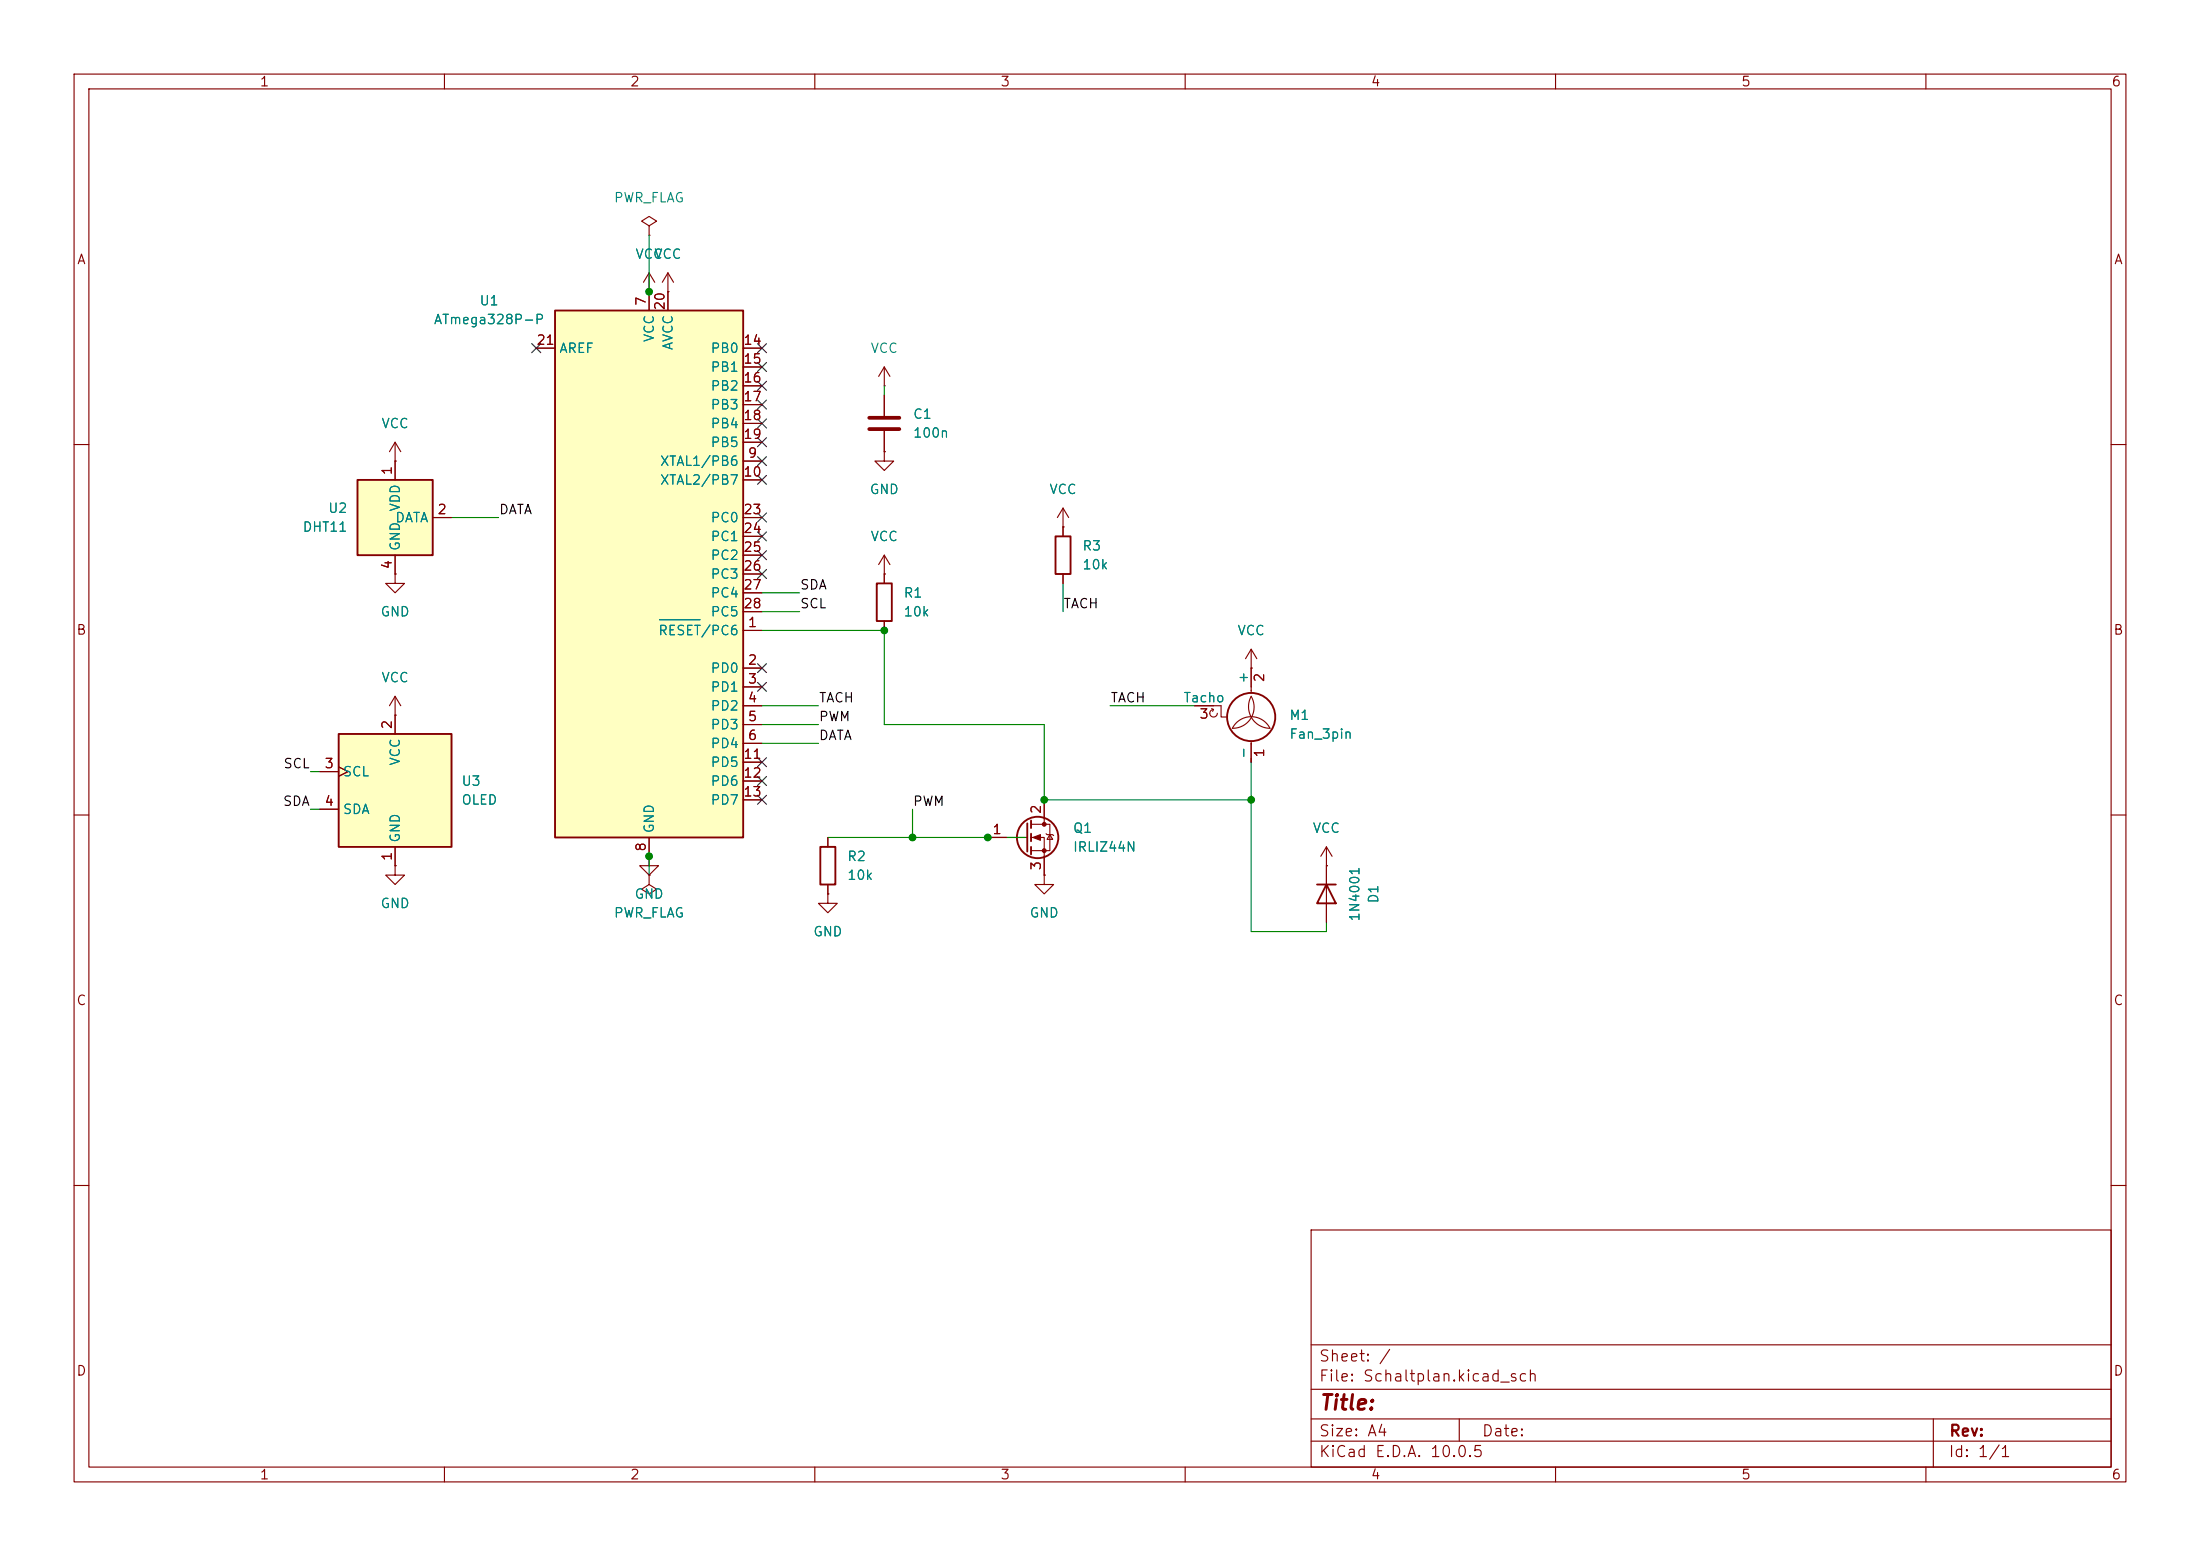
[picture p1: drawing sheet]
<svg xmlns="http://www.w3.org/2000/svg" width="297mm" height="210mm" viewBox="0 0 297 210" stroke-linecap="round" stroke-linejoin="round" font-family="sans-serif">
<g fill="none" stroke="#840000" stroke-width=".15">
<path d="M10 10h277v190h-277zM12 12h273v186h-273zM60 10v2M110 10v2M160 10v2M210 10v2M260 10v2M87.6 39.4h.1M87.6 30.5l1-.7-1-.6-1 .6 1 .7v1.3M87.6 31.8h.1M87.6 36.8l-.7 1.3M87.6 36.8l.8 1.3"/>
<path d="M87.6 36.8v2.6M90.2 39.4h.1M90.2 36.8l-.8 1.3M90.2 36.8l.7 1.3M90.2 36.8v2.6M119.4 52.1h.1M119.4 49.5v2.6M119.4 53.3v2.8M119.4 58.2v2.8M119.4 49.5l-.8 1.3M119.4 49.5l.7 1.3M10 60h2"/>
<path d="M119.4 61v1.2h1.2l-1.2 1.3-1.3-1.3h1.3M119.4 61h.1M119.4 77.5h.1M119.4 74.9v3.8M119.4 74.9l-.8 1.3M119.4 74.9l.7 1.3M143.5 71.1h.1M143.5 68.6v3.8M143.5 77.5v1.2M143.5 68.6l-.8 1.3M143.5 68.6l.8 1.3M285 60h2"/>
<path d="M119.4 83.8v1.3M161.3 95.3h3.5v1.5h.8M163.6 95.6l.2 .2M163.8 95.8a.51 .51 0 0 0-.5 .5 .51 .51 0 0 0 .5 .5 .51 .51 0 0 0 .5-.5M163.8 95.8l-.1 .2M166.4 98.3a2.86 2.86 0 0 0 2.5-4.3 2.92 2.92 0 0 0 2.5 4.3 2.84 2.84 0 0 0-2.5-1.6 2.84 2.84 0 0 0-2.5 1.6M168.9 90.2h.1M168.9 87.6v5.9M168.9 87.6l-.8 1.3M168.9 87.6l.8 1.3M10 110h2M53.3 116.8v1.3h1.3l-1.3 1.3-1.2-1.3h1.2"/>
<path d="M53.3 116.8h.1M87.6 118.1v1.3l1 .6-1 .7-1-.7 1-.6M87.6 118.1h.1M111.8 113v1.3M111.8 119.4v1.3M133.3 113h5.4M139.2 111.3h2.5v3.5h-2.5M139.2 113h1.8v5.1M141 108v3.3M141.2 112.5l.2 .1h.7l.1 .2M141.7 112.6l.4 .7h-.7zM168.9 100v2.9"/>
<path d="M179.1 116.8h.1M179.1 114.3v10.2M179.1 114.3l-.8 1.3M179.1 114.3l.7 1.3M285 110h2M111.8 120.7v1.2h1.2l-1.2 1.3-1.3-1.3h1.3M111.8 120.7h.1M10 160h2M177 166h108v32h-108zM285 160h2M60 198v2M110 198v2"/>
<path d="M160 198v2M177 194.5h108M177 191.5h108M177 187.5h108M177 181.5h108M197 191.5v3M210 198v2M260 198v2M261 191.5v6.5"/>
</g>
<g fill="none" stroke="#840000" stroke-width=".25">
<path d="M118.4 78.7h2v5.1h-2zM142.5 72.4h2v5.1h-2zM110.7 114.3h2.1v5.1h-2.1zM138.7 111.1v3.8M139.2 110.7v1.1M139.2 112.5v1M139.2 114.3v1M177.8 119.4h2.5M179.1 119.4l1.2 2.5h-2.5z"/>
<circle cx="168.9" cy="96.8" r="3.3"/>
<circle cx="140.1" cy="113" r="2.79"/>
</g>
<g fill="#840000" stroke="#840000" stroke-width=".15">
<path d="M139.4 113l1.1-.4v.8z"/>
<circle cx="141" cy="111.3" r=".25"/>
<circle cx="141" cy="114.8" r=".25"/>
</g>
<path d="M117.3 56.4h4.1M117.3 57.9h4.1" fill="none" stroke="#840000" stroke-width=".51"/>
<path d="M45.7 99.1h15.3v15.2h-15.3z" fill="#ffffc2"/>
<path d="M45.7 99.1h15.3v15.2h-15.3z" fill="none" stroke="#840000" stroke-width=".25"/>
<path d="M53.3 59.7v2.5M53.3 59.7l-.7 1.3M53.3 59.7l.8 1.3M53.3 62.2h.1M53.3 96.5v2.6M43.2 104.1h2.5M43.2 109.2h2.5M45.7 103.5l1.3 .6-1.3 .7M53.3 114.3v2.5" fill="none" stroke="#840000" stroke-width=".15"/>
<path d="M48.3 64.8h10.1v10.1h-10.1z" fill="#ffffc2"/>
<path d="M48.3 64.8h10.1v10.1h-10.1z" fill="none" stroke="#840000" stroke-width=".25"/>
<path d="M53.3 77.5v1.2h1.3l-1.3 1.3-1.2-1.3h1.2M53.3 77.5h.1M53.3 62.2v2.6M53.3 74.9v2.6M58.4 69.9h2.6M53.3 96.5h.1M53.3 94v2.5M53.3 94l-.7 1.3M53.3 94l.8 1.3M141 118.1v1.3h1.2l-1.2 1.3-1.3-1.3h1.3M141 118.1h.1" fill="none" stroke="#840000" stroke-width=".15"/>
<path d="M74.9 41.9h25.4v71.1h-25.4z" fill="#ffffc2"/>
<path d="M74.9 41.9h25.4v71.1h-25.4z" fill="none" stroke="#840000" stroke-width=".25"/>
<g fill="none" stroke="#840000" stroke-width=".15">
<path d="M87.6 39.4h.1M87.6 39.4v2.5M90.2 39.4h.1M90.2 39.4v2.5M72.4 47h2.5M100.3 47h2.6M100.3 49.5h2.6M100.3 52.1h2.6M100.3 54.6h2.6M100.3 57.2h2.6M100.3 59.7h2.6M119.4 53.3v2.8"/>
<path d="M119.4 58.2v2.8M53.3 77.5h.1M53.3 62.2h.1M53.3 62.2v2.6M53.3 74.9v2.6M58.4 69.9h2.6M100.3 62.2h2.6M100.3 64.8h2.6M100.3 69.9h2.6M100.3 72.4h2.6M100.3 74.9h2.6M100.3 77.5h2.6"/>
<path d="M119.4 77.5h.1M119.4 61h.1M119.4 77.5v1.2M143.5 71.1h.1M143.5 71.1v1.3M143.5 77.5v1.2M53.3 96.5h.1M53.3 96.5v2.6M100.3 85.1h2.6M100.3 90.2h2.6M100.3 92.7h2.6M100.3 95.3h2.6"/>
<path d="M100.3 97.8h2.6M100.3 80h2.6M100.3 82.6h2.6M119.4 83.8v1.3M161.3 95.3h2.5M168.9 90.2h.1M168.9 90.2v2.5M43.2 104.1h2.5M43.2 109.2h2.5M45.7 103.5l1.3 .6-1.3 .7M53.3 116.8h.1M53.3 114.3v2.5"/>
<path d="M87.6 115.6v1.2h1.3l-1.3 1.3-1.2-1.3h1.2M87.6 115.6h.1M87.6 118.1h.1M87.6 113v2.6M100.3 100.3h2.6M100.3 102.9h2.6M100.3 105.4h2.6M100.3 108h2.6M111.8 113v1.3M111.8 119.4v1.3M133.3 113h2.6M141 118.1h.1"/>
<path d="M141 108v2.5M141 115.6v2.5M168.9 100.3v2.6M179.1 116.8h.1M179.1 116.8v2.6M111.8 120.7h.1M179.1 121.9v2.6"/>
</g>
<path d="M89 83.6h5.5" fill="none" stroke="#008484" stroke-width=".15"/>
<g fill="none" stroke="#008400" stroke-width=".15">
<path d="M87.6 31.8v7.6M119.4 52.1v1.2M61 69.9h6.3M143.5 78.7v3.9M102.9 85.1h16.5v12.7h21.6v10.2h27.9M102.9 97.8h7.6M102.9 80h5M102.9 82.6h5M102.9 95.3h7.6M149.9 95.3h11.4M41.9 104.1h1.3M41.9 109.2h1.3"/>
<path d="M87.6 115.6v2.5M102.9 100.3h7.6M111.8 113h26.6M123.2 109.2v3.8M168.9 102.9v22.8h10.2v-1.2"/>
</g>
<g fill="none" stroke="#000084" stroke-width=".15">
<path d="M71.8 46.4l1.2 1.2M73 46.4l-1.2 1.2M102.3 54l1.2 1.2M102.3 51.5l1.2 1.2M102.3 56.5l1.2 1.3M102.3 59.1l1.2 1.2M102.3 48.9l1.2 1.2M102.3 46.4l1.2 1.2M103.5 54l-1.2 1.2M103.5 51.5l-1.2 1.2M103.5 56.5l-1.2 1.3M103.5 59.1l-1.2 1.2"/>
<path d="M103.5 48.9l-1.2 1.2M103.5 46.4l-1.2 1.2M102.3 61.6l1.2 1.2M102.3 69.2l1.2 1.3M102.3 76.9l1.2 1.2M102.3 74.3l1.2 1.2M102.3 71.8l1.2 1.2M102.3 64.2l1.2 1.2M103.5 61.6l-1.2 1.2M103.5 69.2l-1.2 1.3M103.5 76.9l-1.2 1.2M103.5 74.3l-1.2 1.2"/>
<path d="M103.5 71.8l-1.2 1.2M103.5 64.2l-1.2 1.2M102.3 89.6l1.2 1.2M102.3 92.1l1.2 1.2M103.5 89.6l-1.2 1.2M103.5 92.1l-1.2 1.2M102.3 102.3l1.2 1.2M102.3 104.8l1.2 1.2M102.3 107.3l1.2 1.3M103.5 102.3l-1.2 1.2M103.5 104.8l-1.2 1.2M103.5 107.3l-1.2 1.3"/>
</g>
<g fill="#008400" stroke="#008400" stroke-width=".14">
<circle cx="133.3" cy="113" r=".46"/>
<circle cx="141" cy="108" r=".46"/>
<circle cx="168.9" cy="108" r=".46"/>
<circle cx="123.2" cy="113" r=".46"/>
<circle cx="119.4" cy="85.1" r=".46"/>
<circle cx="87.6" cy="115.6" r=".46"/>
<circle cx="87.6" cy="39.4" r=".46"/>
</g>
<text font-size="2" fill="#840000" x="178" y="190.8">Title:</text>
<g font-size="1.5" fill="#840000">
<text x="178" y="184.1">Sheet: /</text>
<text x="178" y="186.8">File: Schaltplan.kicad_sch</text>
<text x="178" y="197">KiCad E.D.A. 10.0.5</text>
<text x="178" y="194.2">Size: A4</text>
<text x="200" y="194.2">Date:</text>
<text x="263" y="197">Id: 1/1</text>
<text x="263" y="194.2">Rev:</text>
</g>
<g font-size="1.3" fill="#840000">
<text x="35" y="12">1</text>
<text x="85" y="12">2</text>
<text x="135" y="12">3</text>
<text x="185" y="12">4</text>
<text x="235" y="12">5</text>
<text x="285" y="12">6</text>
<text x="10.3" y="36">A</text>
<text x="285.3" y="36">A</text>
<text x="87.5" y="41.4" transform="rotate(-90 87.5 41.4)">7</text>
<text x="90" y="42" transform="rotate(-90 90 42)">20</text>
<text x="72.3" y="46.9">21</text>
<text x="100.3" y="46.9">14</text>
<text x="100.3" y="49.4">15</text>
<text x="100.3" y="51.9">16</text>
<text x="100.3" y="54.5">17</text>
<text x="100.3" y="57">18</text>
<text x="100.3" y="59.6">19</text>
<text x="53.2" y="64.2" transform="rotate(-90 53.2 64.2)">1</text>
<text x="100.3" y="64.6">10</text>
<text x="100.9" y="62.1">9</text>
<text x="59" y="69.7">2</text>
<text x="100.3" y="69.7">23</text>
<text x="53.2" y="76.9" transform="rotate(-90 53.2 76.9)">4</text>
<text x="100.3" y="72.3">24</text>
<text x="100.3" y="74.8">25</text>
<text x="100.3" y="77.3">26</text>
<text x="100.3" y="79.9">27</text>
<text x="100.3" y="82.4">28</text>
<text x="10.2" y="86">B</text>
<text x="100.9" y="85">1</text>
<text x="285.2" y="86">B</text>
<text x="100.9" y="90">2</text>
<text x="100.9" y="92.6">3</text>
<text x="100.9" y="95.1">4</text>
<text x="171" y="92.2" transform="rotate(-90 171 92.2)">2</text>
<text x="53.2" y="98.5" transform="rotate(-90 53.2 98.5)">2</text>
<text x="100.9" y="97.7">5</text>
<text x="100.9" y="100.2">6</text>
<text x="161.8" y="97.3">3</text>
<text x="43.7" y="104">3</text>
<text x="100.3" y="102.7">11</text>
<text x="100.3" y="105.3">12</text>
<text x="100.3" y="107.8">13</text>
<text x="171" y="102.3" transform="rotate(-90 171 102.3)">1</text>
<text x="43.7" y="109.1">4</text>
<text x="133.9" y="112.9">1</text>
<text x="140.8" y="110" transform="rotate(-90 140.8 110)">2</text>
<text x="53.2" y="116.3" transform="rotate(-90 53.2 116.3)">1</text>
<text x="87.5" y="115" transform="rotate(-90 87.5 115)">8</text>
<text x="140.8" y="117.6" transform="rotate(-90 140.8 117.6)">3</text>
<text x="10.2" y="136">C</text>
<text x="285.2" y="136">C</text>
<text x="10.2" y="186">D</text>
<text x="285.2" y="186">D</text>
<text x="35" y="200">1</text>
<text x="85" y="200">2</text>
<text x="135" y="200">3</text>
<text x="185" y="200">4</text>
<text x="235" y="200">5</text>
<text x="285" y="200">6</text>
</g>
<g font-size="1.3" fill="#008484">
<text x="82.8" y="27.6">PWR_FLAG</text>
<text x="85.7" y="35.3">VCC</text>
<text x="88.2" y="35.3">VCC</text>
<text x="64.6" y="41.5">U1</text>
<text x="58.5" y="44.1">ATmega328P-P</text>
<text x="75.4" y="48">AREF</text>
<text x="88.6" y="46.3" transform="rotate(-90 88.6 46.3)">VCC</text>
<text x="91.1" y="47.4" transform="rotate(-90 91.1 47.4)">AVCC</text>
<text x="95.8" y="48">PB0</text>
<text x="117.4" y="48">VCC</text>
<text x="95.8" y="50.5">PB1</text>
<text x="95.8" y="53">PB2</text>
<text x="51.4" y="58.1">VCC</text>
<text x="95.8" y="55.6">PB3</text>
<text x="95.8" y="58.1">PB4</text>
<text x="123.2" y="56.8">C1</text>
<text x="123.2" y="59.4">100n</text>
<text x="89" y="63.2">XTAL1/PB6</text>
<text x="89" y="65.7">XTAL2/PB7</text>
<text x="95.8" y="60.7">PB5</text>
<text x="44.2" y="69.5">U2</text>
<text x="53.3" y="70.8">DATA</text>
<text x="54.3" y="69.1" transform="rotate(-90 54.3 69.1)">VDD</text>
<text x="95.8" y="70.8">PC0</text>
<text x="117.3" y="67">GND</text>
<text x="141.6" y="67">VCC</text>
<text x="40.8" y="72.1">DHT11</text>
<text x="54.3" y="74.4" transform="rotate(-90 54.3 74.4)">GND</text>
<text x="95.8" y="73.4">PC1</text>
<text x="95.8" y="75.9">PC2</text>
<text x="117.4" y="73.4">VCC</text>
<text x="146" y="74.6">R3</text>
<text x="146" y="77.2">10k</text>
<text x="51.3" y="83.5">GND</text>
<text x="95.8" y="78.4">PC3</text>
<text x="95.8" y="81">PC4</text>
<text x="95.8" y="83.5">PC5</text>
<text x="121.9" y="81">R1</text>
<text x="121.9" y="83.5">10k</text>
<text x="88.8" y="86.1">RESET/PC6</text>
<text x="167" y="86.1">VCC</text>
<text x="51.4" y="92.4">VCC</text>
<text x="95.8" y="91.1">PD0</text>
<text x="95.8" y="93.7">PD1</text>
<text x="159.7" y="95.1">Tacho</text>
<text x="168.8" y="92.4" transform="rotate(-90 168.8 92.4)">+</text>
<text x="95.8" y="96.2">PD2</text>
<text x="95.8" y="98.8">PD3</text>
<text x="95.8" y="101.3">PD4</text>
<text x="174" y="97.5">M1</text>
<text x="174" y="100">Fan_3pin</text>
<text x="46.2" y="105.1">SCL</text>
<text x="54.3" y="103.4" transform="rotate(-90 54.3 103.4)">VCC</text>
<text x="62.2" y="106.4">U3</text>
<text x="95.8" y="103.8">PD5</text>
<text x="95.8" y="106.4">PD6</text>
<text x="168.8" y="102.5" transform="rotate(-90 168.8 102.5)">-</text>
<text x="46.2" y="110.2">SDA</text>
<text x="54.3" y="113.8" transform="rotate(-90 54.3 113.8)">GND</text>
<text x="62.2" y="108.9">OLED</text>
<text x="88.6" y="112.5" transform="rotate(-90 88.6 112.5)">GND</text>
<text x="95.8" y="108.9">PD7</text>
<text x="144.8" y="112.7">Q1</text>
<text x="177.1" y="112.7">VCC</text>
<text x="114.3" y="116.5">R2</text>
<text x="114.3" y="119.1">10k</text>
<text x="144.8" y="115.3">IRLIZ44N</text>
<text x="51.3" y="122.9">GND</text>
<text x="82.8" y="124.2">PWR_FLAG</text>
<text x="85.6" y="121.6">GND</text>
<text x="138.9" y="124.2">GND</text>
<text x="183.8" y="124.5" transform="rotate(-90 183.8 124.5)">1N4001</text>
<text x="186.4" y="122" transform="rotate(-90 186.4 122)">D1</text>
<text x="109.7" y="126.7">GND</text>
</g>
<g font-size="1.3">
<text x="67.3" y="69.7">DATA</text>
<text x="107.9" y="82.4">SCL</text>
<text x="107.9" y="79.9">SDA</text>
<text x="143.5" y="82.4">TACH</text>
<text x="110.5" y="95.1">TACH</text>
<text x="149.8" y="95.1">TACH</text>
<text x="110.5" y="100.2">DATA</text>
<text x="110.5" y="97.7">PWM</text>
<text x="38.2" y="104">SCL</text>
<text x="38.1" y="109.1">SDA</text>
<text x="123.2" y="109.1">PWM</text>
</g>
</svg>
